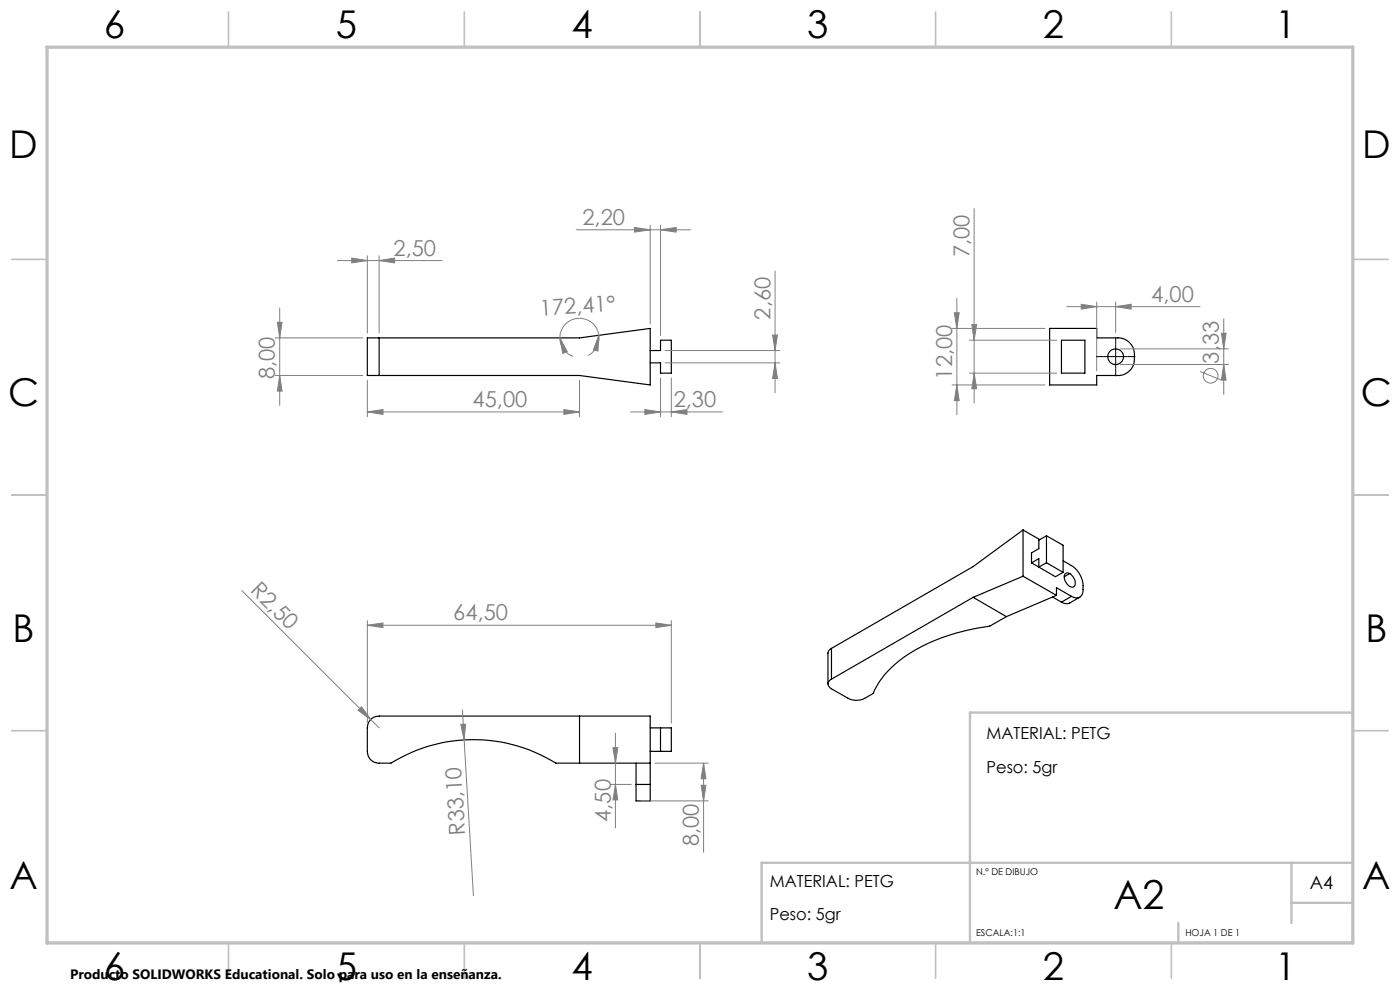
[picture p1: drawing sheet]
<svg xmlns="http://www.w3.org/2000/svg" width="297mm" height="210mm" viewBox="0 0 297 210" stroke-linecap="round" stroke-linejoin="round" font-family="sans-serif">
<g fill="none" stroke="#000" stroke-width=".25">
<path d="M80.4 71.7h-2.5v7.9h2.5M80.4 71.7v7.9M80.4 71.7h42.5l15-2v12l-15-2.1h-42.5M137.9 74.4h2.2v-2.2h2.3v7h-2.3v-2.2h-2.2M222.7 69.7h10v2h4.5a3.7 3.7 0 0 1 3.5 4.5 3.5 3.5 0 0 1-3.5 3.4h-4.5v2.1h-10zM225.2 72.2h5v7h-5zM217 112.4v9.8M217 112.4l3.6 2.1M217 112.4l-10.6 7.8-30 17.3M218.8 119.4l1.6 .9M218.8 119.4l1.6-.9v1.8M222 113.7l-1.6 .9v1.8l-1.6 .9v2.1"/>
<path d="M222 119.4l3.5 2M222 113.7v5.7M222 113.7l3.5 2v5.7M222 119.4l-1.6 .9M225.5 118.9l1.8 1.1a5.4 5.4 0 0 1 2.2 6.3 1.46 1.46 0 0 1-2.2 .2M176.4 137.5l-.4 .4-.4 .6v6.6M176.4 137.5v6.6M206.4 126.7l7.1 4.1M206.4 126.7l-30 17.4M213.5 130.8l-3.5 2a38.7 38.7 0 0 0-20.3 8.3 16.4 16.4 0 0 0-4.5 6l-1.8 1a3.9 3.9 0 0 1-3.5 0l-3.5-2a1.07 1.07 0 0 1-.8-1 1.07 1.07 0 0 1 .8-1M217 122.2l7.1 4.1M217 122.2l-10.6 4.5"/>
<path d="M220.4 120.3l3.5 2 1.6-.9M223.3 126.6l1.9 1.1M224.1 126.3v-1.6l3.2 1.8M224.1 126.3l-10.6 4.5M226 121.7a1.2 1.2 0 0 1 1.7 .7 1.47 1.47 0 0 1-.1 2.2 2.14 2.14 0 0 1-1.6-2.9zM226.9 121.7l-1.1 .6M227.3 126.5l-2.1 1.2M229.1 126.7l-2.5 1.3h-.5l-.9-.3M122.9 151.9v10M137.9 154.4h4.5v5h-4.5M140.1 154.4v5M134.9 166.4v3.5h3v-3.5"/>
<path d="M134.9 166.4h3M134.9 161.9v4.5M137.9 161.9h-20a33.2 33.2 0 0 0-35 0h-2.5a2.46 2.46 0 0 1-2.5-2.5v-5a2.46 2.46 0 0 1 2.5-2.5h57.5v14.5"/>
<circle cx="236.7" cy="75.7" r="1.66"/>
</g>
<path d="M127 71.1l-.1 3.4-1-.2z" fill="none" stroke="#808080" stroke-width=".21"/>
<g fill="none" stroke="#c0c0c0" stroke-width=".35">
<path d="M48.5 2.5v7.5M98.5 2.5v7.5M148.5 2.5v7.5M198.5 2.5v7.5M248.5 2.5v7.5M2.5 55h7.5M287 55h7.5M2.5 105h7.5M287 105h7.5M2.5 155h7.5M287 155h7.5M48.5 200v7.5"/>
<path d="M98.5 200v7.5M148.5 200v7.5M198.5 200v7.5M248.5 200v7.5"/>
</g>
<path d="M287 151.2h-81.2v48.8M250 195.8v4.2M274 183v12.8M274 191.5h13M287 183h-125.4v17" fill="none" stroke="#c0c0c0" stroke-width=".5"/>
<path d="M10 10h277v190h-277z" fill="none" stroke="#c0c0c0" stroke-width=".7"/>
<path d="M127 71.1l-.1 3.4-1-.2z" fill="#808080"/>
<path d="M118.8 71.7l1.5 2.9-.9 .4z" fill="none" stroke="#808080" stroke-width=".21"/>
<path d="M118.8 71.7l1.5 2.9-.9 .4z" fill="#808080"/>
<path d="M122.2 48.7h24.3M137.9 47.8v20.9M140.1 48.7l3.3-.4v.9zM140.1 47.8v23.4M124.8 75.4a4.2 4.2 0 0 0 1.2-6.5 4.2 4.2 0 0 0-6.5 .5 4.2 4.2 0 0 0 2.1 6.2" fill="none" stroke="#808080" stroke-width=".21"/>
<path d="M140.1 48.7l3.3-.4v.9z" fill="#808080"/>
<path d="M134.6 48.3l3.3 .4-3.3 .5z" fill="none" stroke="#808080" stroke-width=".21"/>
<path d="M134.6 48.3l3.3 .4-3.3 .5z" fill="#808080"/>
<path d="M133.8 87.4h19.4M136.8 86.9l3.3 .5-3.3 .5zM140.1 80.2v8.2M142.4 80.2v8.2" fill="none" stroke="#808080" stroke-width=".21"/>
<path d="M136.8 86.9l3.3 .5-3.3 .5z" fill="#808080"/>
<path d="M142.4 87.4l3.3-.5v1z" fill="none" stroke="#808080" stroke-width=".21"/>
<path d="M142.4 87.4l3.3-.5v1z" fill="#808080"/>
<path d="M77.9 87.4l3.3-.5v1zM77.9 80.7v7.7M77.9 87.4h45M122.9 80.7v7.7" fill="none" stroke="#808080" stroke-width=".21"/>
<path d="M77.9 87.4l3.3-.5v1z" fill="#808080"/>
<path d="M119.6 86.9l3.3 .5-3.3 .5z" fill="none" stroke="#808080" stroke-width=".21"/>
<path d="M119.6 86.9l3.3 .5-3.3 .5z" fill="#808080"/>
<path d="M71.6 55.3h22.2M77.9 54.2v16.5M80.4 55.3l3.3-.6v1.1zM80.4 54.2v16.5" fill="none" stroke="#808080" stroke-width=".21"/>
<path d="M80.4 55.3l3.3-.6v1.1z" fill="#808080"/>
<path d="M74.6 54.7l3.3 .6-3.3 .5z" fill="none" stroke="#808080" stroke-width=".21"/>
<path d="M74.6 54.7l3.3 .6-3.3 .5z" fill="#808080"/>
<path d="M58.3 71.7h18.6M58.3 79.6h18.6M58.8 68.4h1l-.5 3.3zM59.3 65.3v20.7" fill="none" stroke="#808080" stroke-width=".21"/>
<path d="M58.8 68.4h1l-.5 3.3z" fill="#808080"/>
<path d="M59.3 79.6l.5 3.4h-1z" fill="none" stroke="#808080" stroke-width=".21"/>
<path d="M59.3 79.6l.5 3.4h-1z" fill="#808080"/>
<path d="M164.4 57.5v25.8M141.1 74.4h24.3M141.1 77h24.3M163.9 71.1h1l-.5 3.3z" fill="none" stroke="#808080" stroke-width=".21"/>
<path d="M163.9 71.1h1l-.5 3.3z" fill="#808080"/>
<path d="M164.4 77l.5 3.3h-1z" fill="none" stroke="#808080" stroke-width=".21"/>
<path d="M164.4 77l.5 3.3h-1z" fill="#808080"/>
<path d="M202 69.7h19.7M203 63.3v24.7M202 81.7h19.7M203 81.7l.5 3.3h-1z" fill="none" stroke="#808080" stroke-width=".21"/>
<path d="M203 81.7l.5 3.3h-1z" fill="#808080"/>
<path d="M202.5 66.3h1l-.5 3.4z" fill="none" stroke="#808080" stroke-width=".21"/>
<path d="M202.5 66.3h1l-.5 3.4z" fill="#808080"/>
<path d="M206.7 44.2v41.3M205.7 72.2h18.5M205.7 79.2h18.5M206.2 68.9h1l-.5 3.3z" fill="none" stroke="#808080" stroke-width=".21"/>
<path d="M206.2 68.9h1l-.5 3.3z" fill="#808080"/>
<path d="M206.7 79.2l.5 3.3h-1z" fill="none" stroke="#808080" stroke-width=".21"/>
<path d="M206.7 79.2l.5 3.3h-1z" fill="#808080"/>
<g fill="none" stroke="#808080" stroke-width=".21">
<path d="M237.7 74h22.9M237.7 77.3h22.9M254.6 78.8l4.4 1.8M259.1 70.7h1l-.5 3.3zM259.6 67.7v16"/>
<circle cx="256.8" cy="79.7" r="1.56"/>
</g>
<path d="M259.1 70.7h1l-.5 3.3z" fill="#808080"/>
<path d="M259.6 77.3l.5 3.3h-1z" fill="none" stroke="#808080" stroke-width=".21"/>
<path d="M259.6 77.3l.5 3.3h-1z" fill="#808080"/>
<path d="M226.3 65h28.3M232.7 64.1v14.6M236.7 65l3.3-.5v1.1zM236.7 64.1v6.4" fill="none" stroke="#808080" stroke-width=".21"/>
<path d="M236.7 65l3.3-.5v1.1z" fill="#808080"/>
<path d="M229.4 64.5l3.3 .5-3.3 .6z" fill="none" stroke="#808080" stroke-width=".21"/>
<path d="M229.4 64.5l3.3 .5-3.3 .6z" fill="#808080"/>
<path d="M97.8 153.7l1-.1-.3 3.3zM98.1 150.6l.4 6.3M98.5 156.9l1.9 33.1" fill="none" stroke="#808080" stroke-width=".21"/>
<path d="M234.2 75.6h-1.7M236.7 75.6v-2.5M236.7 75.6h-2.5M236.7 75.6v2.5M236.7 75.6h2.5M236.7 73.1v-1.6M236.7 78.1v1.7M239.2 75.6h1.7" fill="none" stroke="#000" stroke-width=".21" stroke-dasharray="15.2 1.3 1.3 1.3" stroke-linecap="butt"/>
<path d="M97.8 153.7l1-.1-.3 3.3z" fill="#808080"/>
<path d="M51.3 125.3l27.4 27.3M76.7 149.9l2 2.7-2.7-1.9zM78.7 152.6l1.7 1.8" fill="none" stroke="#808080" stroke-width=".21"/>
<path d="M76.7 149.9l2 2.7-2.7-1.9z" fill="#808080"/>
<path d="M135.9 169.9h14.3M138.9 161.9h11.3M149.3 161.9l.5 3.3h-1.1zM149.3 161.9v18.9" fill="none" stroke="#808080" stroke-width=".21"/>
<path d="M149.3 161.9l.5 3.3h-1.1z" fill="#808080"/>
<path d="M148.7 166.6h1.1l-.5 3.3z" fill="none" stroke="#808080" stroke-width=".21"/>
<path d="M148.7 166.6h1.1l-.5 3.3z" fill="#808080"/>
<path d="M130 158.6h1.1l-.5 3.3zM130.6 155.5v20.1M129.5 166.4h4.4" fill="none" stroke="#808080" stroke-width=".21"/>
<path d="M130 158.6h1.1l-.5 3.3z" fill="#808080"/>
<path d="M130.6 166.4l.5 3.3h-1.1z" fill="none" stroke="#808080" stroke-width=".21"/>
<path d="M130.6 166.4l.5 3.3h-1.1z" fill="#808080"/>
<path d="M77.9 131.6v21.8M77.9 132.6h64.5M139.1 132.1l3.3 .5-3.3 .5zM142.4 131.6v21.8" fill="none" stroke="#808080" stroke-width=".21"/>
<path d="M139.1 132.1l3.3 .5-3.3 .5z" fill="#808080"/>
<path d="M77.9 132.6l3.3-.5v1z" fill="none" stroke="#808080" stroke-width=".21"/>
<path d="M77.9 132.6l3.3-.5v1z" fill="#808080"/>
<text font-size="8.5" x="236.2" y="192.7">A2</text>
<g font-size="8.1">
<text x="22" y="8">6</text>
<text x="71.2" y="8">5</text>
<text x="121.2" y="8">4</text>
<text x="171.2" y="8">3</text>
<text x="221.2" y="8">2</text>
<text x="270.5" y="8">1</text>
<text x="2" y="33.6">D</text>
<text x="289" y="33.6">D</text>
<text x="1.7" y="86.1">C</text>
<text x="288.7" y="86.1">C</text>
<text x="2.7" y="136.1">B</text>
<text x="289.7" y="136.1">B</text>
<text x="2" y="188.6">A</text>
<text x="289" y="188.6">A</text>
<text x="22" y="208">6</text>
<text x="71.2" y="208">5</text>
<text x="121.2" y="208">4</text>
<text x="171.2" y="208">3</text>
<text x="221.2" y="208">2</text>
<text x="270.5" y="208">1</text>
</g>
<g font-size="4.7" fill="#808080">
<text x="123.6" y="47.7">2,20</text>
<text x="83.5" y="54.2">2,50</text>
<text x="205.7" y="54.6" transform="rotate(-90 205.7 54.6)">7,00</text>
<text x="244.2" y="64">4,00</text>
<text x="114.6" y="67" transform="rotate(-3 114.6 67)">172,41°</text>
<text x="163.4" y="67.8" transform="rotate(-90 163.4 67.8)">2,60</text>
<text x="258.6" y="77.1" transform="rotate(-90 258.6 77.1)">3,33</text>
<text x="58.3" y="80.4" transform="rotate(-90 58.3 80.4)">8,00</text>
<text x="202" y="80.5" transform="rotate(-90 202 80.5)">12,00</text>
<text x="100.3" y="86.4">45,00</text>
<text x="142.9" y="86.4">2,30</text>
<text x="52.9" y="125.4" transform="rotate(45 52.9 125.4)">R2,50</text>
<text x="96.2" y="131.6">64,50</text>
<text x="98.7" y="177" transform="rotate(-93 98.7 177)">R33,10</text>
<text x="129.6" y="174.3" transform="rotate(-90 129.6 174.3)">4,50</text>
<text x="148.2" y="179.5" transform="rotate(-90 148.2 179.5)">8,00</text>
</g>
<text font-size="3.9" x="277.9" y="188.5">A4</text>
<g font-size="3.5">
<text x="209.3" y="156.9">MATERIAL: PETG</text>
<text x="209.3" y="163.9">Peso: 5gr</text>
<text x="163.3" y="188.1">MATERIAL: PETG</text>
<text x="163.3" y="195.1">Peso: 5gr</text>
</g>
<text font-size="2.9" x="14.9" y="207.6">Producto SOLIDWORKS Educational. Solo para uso en la enseñanza.</text>
<g font-size="2">
<text x="207.1" y="185.5">N.º DE DIBUJO</text>
<text x="207.1" y="198.6">ESCALA:1:1</text>
<text x="251.5" y="198.6">HOJA 1 DE 1</text>
</g>
</svg>
